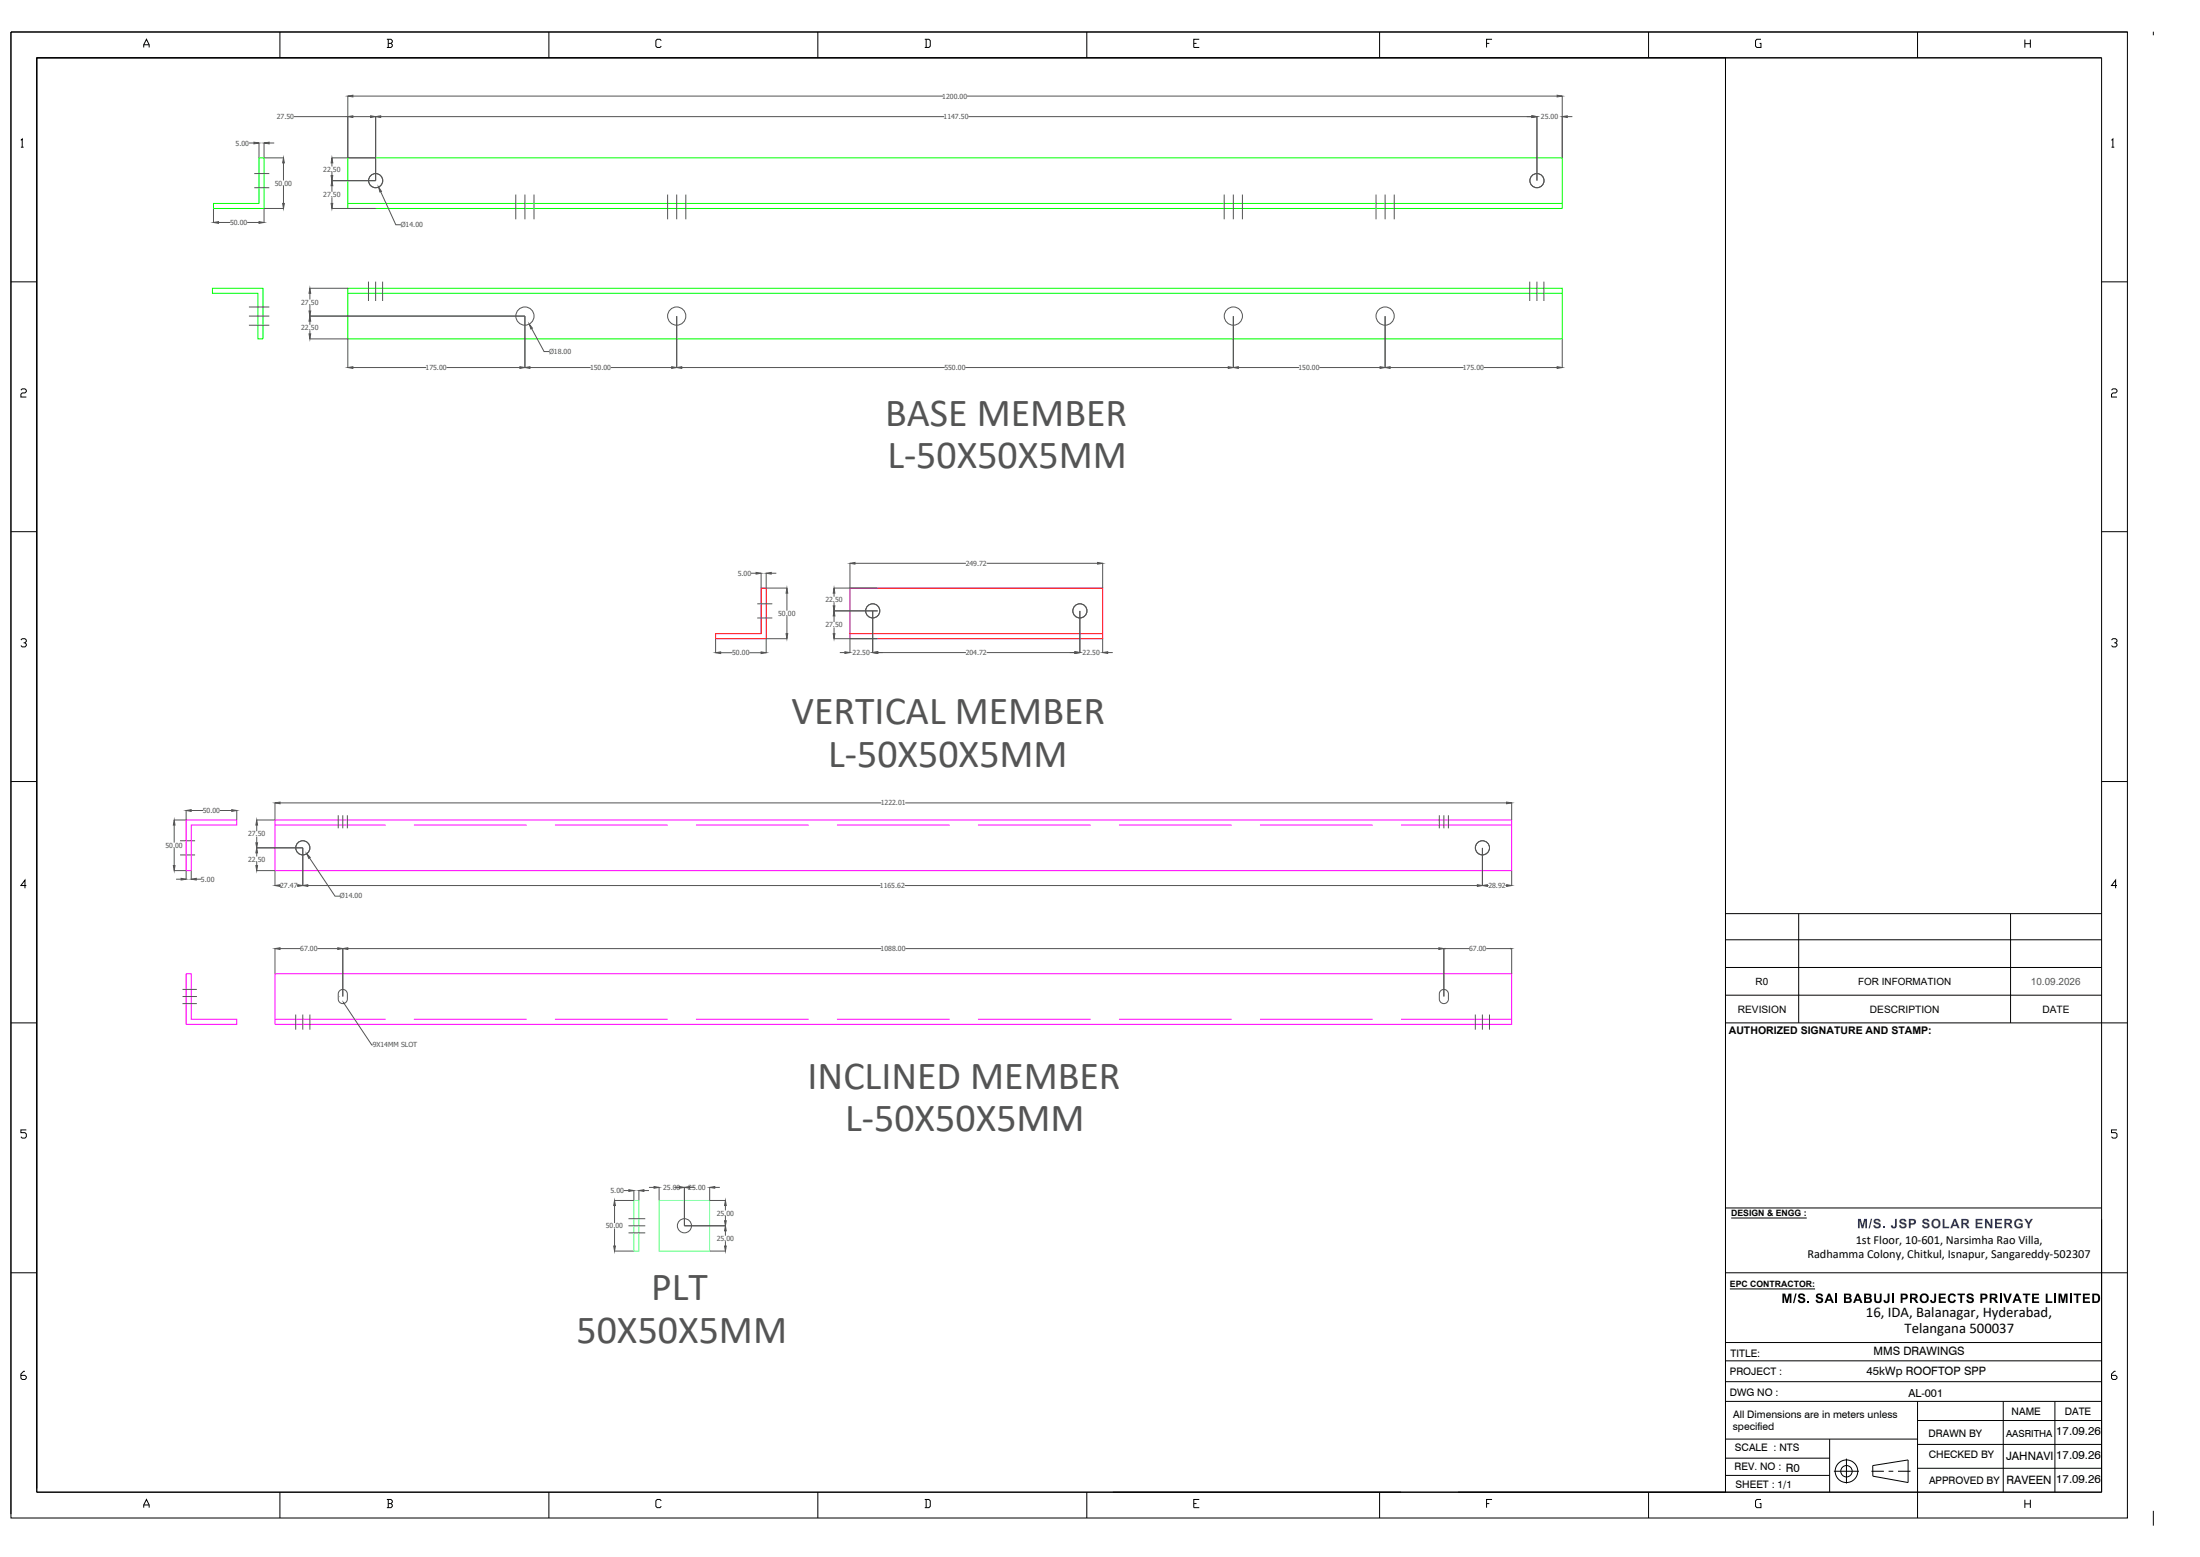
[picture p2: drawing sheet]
<svg xmlns="http://www.w3.org/2000/svg" width="1189mm" height="841mm" viewBox="0 0 1189 841" stroke-linecap="round" stroke-linejoin="round" font-family="sans-serif">
<!-- layer: 0 -->
<path d="M140 85h3v28h-28v-3h25zM188 85h656v28h-656zM188 110h656M115 156h27v27h-3v-25h-24zM188 156h656v27h-656zM188 158h656" fill="none" stroke="#0f0" stroke-width=".54"/>
<g fill="none" stroke="#545454" stroke-width=".54">
<path d="M188 52v33M191 52h319M523 52h318M844 52v33M135 77h2M140 77v8M143 77v8M145 77h3M159 63h29M191 63h9M203 63v35h-24M206 63h304"/>
<path d="M523 63h305M831 63v35M847 63h3M137 94h9M143 85h10M153 88v9M179 85h24M179 88v2M179 93v2M115 113v7M137 101h9M143 113v7"/>
<path d="M143 113h10M153 100v10M179 113h24M179 100v4M179 107v3M206 104l8 17h3M279 105v13M284 105v13M289 105v13M361 105v13M366 105v13M371 105v13"/>
<path d="M662 105v13M666 105v13M671 105v13M744 105v13M749 105v13M753 105v13M118 120h6M134 120h6M167 156h21M167 158v4M199 152v11M203 152v11"/>
<path d="M207 152v11M827 152v11M831 152v11M834 152v11M135 171h11M135 166h11M135 176h11M167 171h117M167 165v3M167 173v2M167 178v2M284 171v28"/>
<path d="M287 177l7 13h3M366 171v28M666 171v28M749 171v28M167 183h21v16M191 199h39M241 199h40M286 199h33M330 199h33M368 199h143M522 199h142M669 199h33"/>
<path d="M713 199h33M751 199h40M802 199h39M844 183v16M406 310h3M411 310v8M414 310v8h11M417 310h3M451 318h23M459 304v14M462 304h60M533 304h60"/>
<path d="M596 304v14M409 326h8M409 334h8M425 320v10M425 333v9M451 330h23M451 320v2M451 325v2M451 333v3M451 339v3M472 330v23M584 330v23"/>
<path d="M387 345v8M389 353h7M405 353h6M425 345h-11v8M451 345h23M454 352h3M459 345v8M474 352h48M533 352h48M596 345v8M599 352h2M101 438v5"/>
<path d="M103 438h7M119 438h6M128 438v5M149 434v9M151 434h325M489 434h325M817 434v9M94 443h7M94 446v9M94 458v10M97 454h8M139 458h25v20"/>
<path d="M139 443h10M139 446v3M139 452v3M183 440v7M185 440v7M188 440v7M778 440v7M780 440v7M783 440v7M801 458v20M94 470h7M95 475h3"/>
<path d="M97 462h8M101 470v5M103 470v5M106 475h3M139 470h10M139 461v2M139 466v2M149 470v8M151 478h1M161 478h.1M166 478h310M167 463l14 21h3"/>
<path d="M489 478h309M804 478h.1M814 478h.1M817 470v8M149 512v14M151 512h11M171 512h12M185 512v26M188 512h288M489 512h289M780 512v26M781 512h13"/>
<path d="M803 512h13M817 512v14M99 534h7M99 538h7M183 538h1M184 535a2.5 2.5 0 0 1 2 0 2.5 2.5 0 0 1 2 2v3a2.5 2.5 0 0 1-3 2 2.5 2.5 0 0 1-2-2v-4zM778 535a2.5 2.5 0 0 1 3 0 2.5 2.5 0 0 1 2 2v3a2.5 2.5 0 0 1-3 2 2.5 2.5 0 0 1-2-2zM99 542h7M160 548v8M164 548v8M167 548v8M186 542l15 22"/>
<path d="M797 548v8M801 548v8M805 548v8M332 648h10M332 651v10M337 643h3M340 658h9M343 643v5M345 643v5M348 643h3M351 641h2M356 641v7"/>
<path d="M364 641h3M370 641v21M373 641h2M384 641v7h8M386 641h3M392 651v3M392 657v2M332 676h10M332 664v9M340 662h9M340 666h9M370 662h22"/>
<path d="M384 676h8M392 665v2M392 670v3"/>
<circle cx="203" cy="98" r="4"/>
<circle cx="831" cy="98" r="4"/>
<circle cx="284" cy="171" r="5"/>
<circle cx="366" cy="171" r="5"/>
<circle cx="666" cy="171" r="5"/>
<circle cx="749" cy="171" r="5"/>
<circle cx="472" cy="330" r="4"/>
<circle cx="584" cy="330" r="4"/>
<circle cx="164" cy="458" r="4"/>
<circle cx="801" cy="458" r="4"/>
<circle cx="370" cy="662" r="4"/>
</g>
<g fill="#545454" stroke="#545454" stroke-width=".54">
<path d="M188 52l3-1v1z"/>
<path d="M841 51l3 1h-3z"/>
<path d="M200 63h3h-3z"/>
<path d="M188 63h3z"/>
<path d="M203 63h3z"/>
<path d="M828 63h3h-3z"/>
<path d="M844 63h3z"/>
<path d="M179 98l1 2h-1z"/>
<path d="M179 110h1l-1 3z"/>
<path d="M179 95h1l-1 3z"/>
<path d="M179 85l1 3h-1z"/>
<path d="M153 85l1 3h-1z"/>
<path d="M153 110h1l-1 3z"/>
<path d="M140 120h3l-3 1z"/>
<path d="M115 120h3v1z"/>
<path d="M143 77h2v1z"/>
<path d="M137 77h3l-3 1z"/>
<path d="M205 101l1 2-1 1z"/>
<path d="M425 318l1 2h-1z"/>
<path d="M425 342h1l-1 3z"/>
<path d="M411 352l3 1h-3z"/>
<path d="M387 353l2-1v1z"/>
<path d="M414 310l3-1v1z"/>
<path d="M409 309l2 1h-2z"/>
<path d="M459 304h3v1z"/>
<path d="M593 304h3l-3 1z"/>
<path d="M457 352h2l-2 1z"/>
<path d="M472 352h2v1z"/>
<path d="M581 352h3l-3 1z"/>
<path d="M596 352h3v1z"/>
<path d="M451 330v3h-1z"/>
<path d="M450 342h1v3z"/>
<path d="M450 327h1v3z"/>
<path d="M451 318v2h-1z"/>
<path d="M161 478h3l-3 1z"/>
<path d="M149 478h2v1z"/>
<path d="M164 478h2v1z"/>
<path d="M798 478h3l-3 1z"/>
<path d="M801 478h3v1z"/>
<path d="M814 478h3l-3 1z"/>
<path d="M149 434l2-1v1z"/>
<path d="M814 433l3 1h-3z"/>
<path d="M94 443l1 3h-1z"/>
<path d="M94 468h1l-1 2z"/>
<path d="M98 474l3 1h-3z"/>
<path d="M103 475l3-1v1z"/>
<path d="M101 438l2-1v1z"/>
<path d="M125 437l3 1h-3z"/>
<path d="M138 455h1v3z"/>
<path d="M139 443v3h-1z"/>
<path d="M139 458v3h-1z"/>
<path d="M138 468h1v2z"/>
<path d="M183 512h2l-2 1z"/>
<path d="M149 512h2v1z"/>
<path d="M185 512h3v1z"/>
<path d="M778 512h2l-2 1z"/>
<path d="M780 512h1z"/>
<path d="M816 512h1z"/>
<path d="M166 461l2 2-1 1z"/>
<path d="M332 648l1 3h-1z"/>
<path d="M332 673h1l-1 3z"/>
<path d="M345 643h3v1z"/>
<path d="M340 643h3l-3 1z"/>
<path d="M392 659v3z"/>
<path d="M392 648v3z"/>
<path d="M392 662v3z"/>
<path d="M392 673v3z"/>
<path d="M384 641h2v1z"/>
<path d="M367 641h3l-3 1z"/>
<path d="M370 641h3v1z"/>
<path d="M353 641h3l-3 1z"/>
<path d="M188 199l3-1v1z"/>
<path d="M281 198l3 1h-3z"/>
<path d="M284 199l2-1v1z"/>
<path d="M363 198l3 1h-3z"/>
<path d="M366 199l2-1v1z"/>
<path d="M664 198l2 1h-2z"/>
<path d="M666 199l3-1v1z"/>
<path d="M746 198l3 1h-3z"/>
<path d="M749 199l2-1v1z"/>
<path d="M841 198l3 1h-3z"/>
<path d="M167 180h1l-1 3z"/>
<path d="M167 171l1 2h-1z"/>
<path d="M167 168h1l-1 3z"/>
<path d="M167 156l1 2h-1z"/>
<path d="M286 175l2 2-1 1z"/>
</g>
<path d="M411 318h3v27h-27v-3h24zM459 318h137v27h-137zM459 342h137" fill="none" stroke="#f00" stroke-width=".54"/>
<g fill="none" stroke="#f0f" stroke-width=".54">
<path d="M101 443h27v3h-25v24h-2zM149 443h668v27h-668zM149 446h59M224 446h61M300 446h61M376 446h61M452 446h61M528 446h61M605 446h61M681 446h61M757 446h60M101 526h2v25h25v2h-27z"/>
<path d="M149 526h668v27h-668zM149 551h59M224 551h61M300 551h61M376 551h61M452 551h61M528 551h61M605 551h61M681 551h61M757 551h60"/>
</g>
<path d="M343 648h2v28h-2zM356 648h28v28h-28z" fill="none" stroke="#0ff" stroke-width=".54"/>
<g fill="none" stroke="#000" stroke-width=".54">
<path d="M6 17h1144v803h-1144zM6 17h1144M6 17v801M151 17v14M297 17v14M442 17v14M587 17v14M746 17v14M891 17v14M1036 17v14M20 31h1116v775h-1116zM78 26v-2l1-3 2 3v2"/>
<path d="M78 24h3M209 21h2l1 1-1 1M210 23h1l1 2-1 1h-2M210 21v5M357 22v-1h-2l-1 1v3l1 1h2v-1M500 21h2l1 1v3l-1 1h-2M500 21v5M645 23h2M648 21h-3v5h3M803 23h2M806 21h-3v5M932 31v775"/>
<path d="M952 21h-3v1v3v1h3v-3h-1M1094 21v5M1094 24h3M1097 21v5M11 76l1-1v5M11 80h2M1141 76l1-1v5M1141 80h2M6 152h14M1136 152h14M11 211l1-1h1l1 1-1 1h-1l-1 1v1h3M1141 211l1-1h1l1 1-1 1h-1l-1 1v1h3"/>
<path d="M6 287h14M1136 287h14M11 346l1-1h1l1 1-1 1M13 347l1 1-1 1h-1h-1M1141 346l1-1h1l1 1-1 1M1143 347l1 1-1 1h-1h-1M6 422h14M1136 422h14M14 478h-3l2-3v5M1144 478h-3l2-3v5M6 553h14M1136 553h14"/>
<path d="M14 610h-3v2h2l1 1v1l-1 1h-1l-1-1M1144 610h-3v2h2l1 1v1l-1 1h-1l-1-1M936 658h40M6 688h14M932 688h218M935 696h46M932 735h204M932 725h204M13 741l-2 1v2l1 1h1l1-1-1-1h-2M932 746h204M932 757h204M1036 757v63"/>
<path d="M1083 757v49M1110 757v49M1143 741l-2 1v2l1 1h1l1-1-1-1h-2M932 777h104M989 777v29M1036 767h100M932 788h57M932 797h57M991 795h14M998 788v13M1011 795h7M1012 792l19-3v12l-19-4z"/>
<path d="M1021 795h2M1026 795h6M1036 793h100M1036 780h100M78 814v-1l1-3 2 3v1M78 813h3M151 806v14M209 810h2l1 1-1 1M210 812h1l1 2h-1h-2M210 810v4M297 806v14M357 811v-1h-2l-1 1v3h1h2"/>
<path d="M442 806v14M500 810h2l1 1v3h-1h-2M500 810v4M587 806v14M645 812h2M648 810h-3v4h3M746 806v14M803 812h2M806 810h-3v4M891 806v14M952 810h-3v1v3h3v-2h-1M1094 810v5"/>
<path d="M1094 812h3M1097 810v5"/>
<circle cx="998" cy="795" r="6"/>
<circle cx="998" cy="795" r="3"/>
</g>
<g fill="#000">
<path d="M1121 699h4v1h-2v4h-1v-4h-1zM1126 699h3v1h-2v1h2v1h-2v1h2v1h-3z"/>
<path d="M1131 699h2h1l1 3-1 1-3 1zM1132 700v3h1l1-3z"/>
</g>
<!-- layer: Borders -->
<path d="M1164 17v2M932 652h204M1164 816v8" fill="none" stroke="#000" stroke-width=".54"/>
<!-- layer: 0 -->
<path d="M1094 658h1l1 2 1-2h2l-2 3v2h-1v-2z" fill="#293189"/>
<path d="M20 31h912v775h-912zM932 494h204M972 494v59M1086 494v59M932 508h204M932 538h204M932 523h204M932 553h204" fill="none" stroke="#000" stroke-width=".54"/>
<g font-size="21.5" fill="#545454">
<text x="478" y="230">BASE MEMBER</text>
<text x="480" y="253">L-50X50X5MM</text>
<text x="428" y="391">VERTICAL MEMBER</text>
<text x="448" y="414">L-50X50X5MM</text>
<text x="436" y="588">INCLINED MEMBER</text>
<text x="457" y="611">L-50X50X5MM</text>
<text x="352" y="702">PLT</text>
<text x="312" y="725">50X50X5MM</text>
</g>
<g font-size="8">
<text x="1008" y="711">16, IDA, Balanagar, Hyderabad,</text>
<text x="1029" y="720">Telangana 500037</text>
</g>
<text font-size="7.1" fill="#293189" x="1004" y="663">M/S. JSP SOLAR ENERGY</text>
<text font-size="7.1" x="963" y="704">M/S. SAI BABUJI PROJECTS PRIVATE LIMITED</text>
<g font-size="6.6">
<text x="1003" y="672">1st Floor, 10-601, Narsimha Rao Villa,</text>
<text x="977" y="679">Radhamma Colony, Chitkul, Isnapur, Sangareddy-502307</text>
</g>
<g font-size="6.2">
<text x="1012" y="732">MMS DRAWINGS</text>
<text x="1009" y="743">45kWp ROOFTOP SPP</text>
<text x="1111" y="775">17.09.26</text>
<text x="1084" y="789">JAHNAVI</text>
<text x="1111" y="788">17.09.26</text>
<text x="1084" y="802">RAVEEN</text>
<text x="1111" y="801">17.09.26</text>
</g>
<text font-size="6" x="1031" y="754">AL-001</text>
<text font-size="5.7" x="934" y="558">AUTHORIZED SIGNATURE AND STAMP:</text>
<g font-size="5.6">
<text x="935" y="733">TITLE:</text>
<text x="935" y="743">PROJECT :</text>
<text x="935" y="754">DWG NO :</text>
<text x="937" y="766">All Dimensions are in meters unless</text>
<text x="1087" y="764">NAME</text>
<text x="1116" y="764">DATE</text>
<text x="936" y="772">specified</text>
<text x="1042" y="776">DRAWN BY</text>
<text x="938" y="784">SCALE : NTS</text>
<text x="1042" y="788">CHECKED BY</text>
<text x="937" y="794">REV. NO : R0</text>
<text x="938" y="804">SHEET : 1/1</text>
<text x="1042" y="802">APPROVED BY</text>
</g>
<g font-size="5.5">
<text x="939" y="547">REVISION</text>
<text x="1010" y="547">DESCRIPTION</text>
<text x="1104" y="547">DATE</text>
</g>
<g font-size="5.4">
<text x="949" y="532">R0</text>
<text x="1004" y="532">FOR INFORMATION</text>
</g>
<text font-size="5.4" fill="#545454" x="1097" y="532">10.09.2026</text>
<text font-size="5.3" x="1084" y="776">AASRITHA</text>
<g font-size="4.7">
<text x="936" y="657">DESIGN &amp; ENGG :</text>
<text x="935" y="695">EPC CONTRACTOR:</text>
</g>
<g font-size="3.8" fill="#545454">
<text x="509" y="53">1200.00</text>
<text x="150" y="64">27.50</text>
<text x="510" y="64">1147.50</text>
<text x="833" y="64">25.00</text>
<text x="127" y="79">5.00</text>
<text x="175" y="93">22.50</text>
<text x="148" y="100">50.00</text>
<text x="175" y="106">27.50</text>
<text x="124" y="122">50.00</text>
<text x="217" y="123">Ø14.00</text>
<text x="163" y="165">27.50</text>
<text x="163" y="178">22.50</text>
<text x="297" y="191">Ø18.00</text>
<text x="230" y="200">175.00</text>
<text x="319" y="200">150.00</text>
<text x="510" y="200">550.00</text>
<text x="702" y="200">150.00</text>
<text x="791" y="200">175.00</text>
<text x="522" y="306">249.72</text>
<text x="399" y="311">5.00</text>
<text x="446" y="325">22.50</text>
<text x="421" y="333">50.00</text>
<text x="446" y="339">27.50</text>
<text x="396" y="354">50.00</text>
<text x="461" y="354">22.50</text>
<text x="522" y="354">204.72</text>
<text x="585" y="354">22.50</text>
<text x="476" y="435">1222.01</text>
<text x="110" y="439">50.00</text>
<text x="134" y="452">27.50</text>
<text x="89" y="458">50.00</text>
<text x="134" y="465">22.50</text>
<text x="109" y="476">5.00</text>
<text x="151" y="480">27.47</text>
<text x="475" y="480">1165.62</text>
<text x="804" y="480">28.92</text>
<text x="184" y="485">Ø14.00</text>
<text x="162" y="514">67.00</text>
<text x="476" y="514">1088.00</text>
<text x="794" y="514">67.00</text>
<text x="201" y="566">9X14MM SLOT</text>
<text x="330" y="644">5.00</text>
<text x="358" y="643">25.00</text>
<text x="372" y="643">25.00</text>
<text x="387" y="657">25.00</text>
<text x="327" y="663">50.00</text>
<text x="387" y="670">25.00</text>
</g>
</svg>
